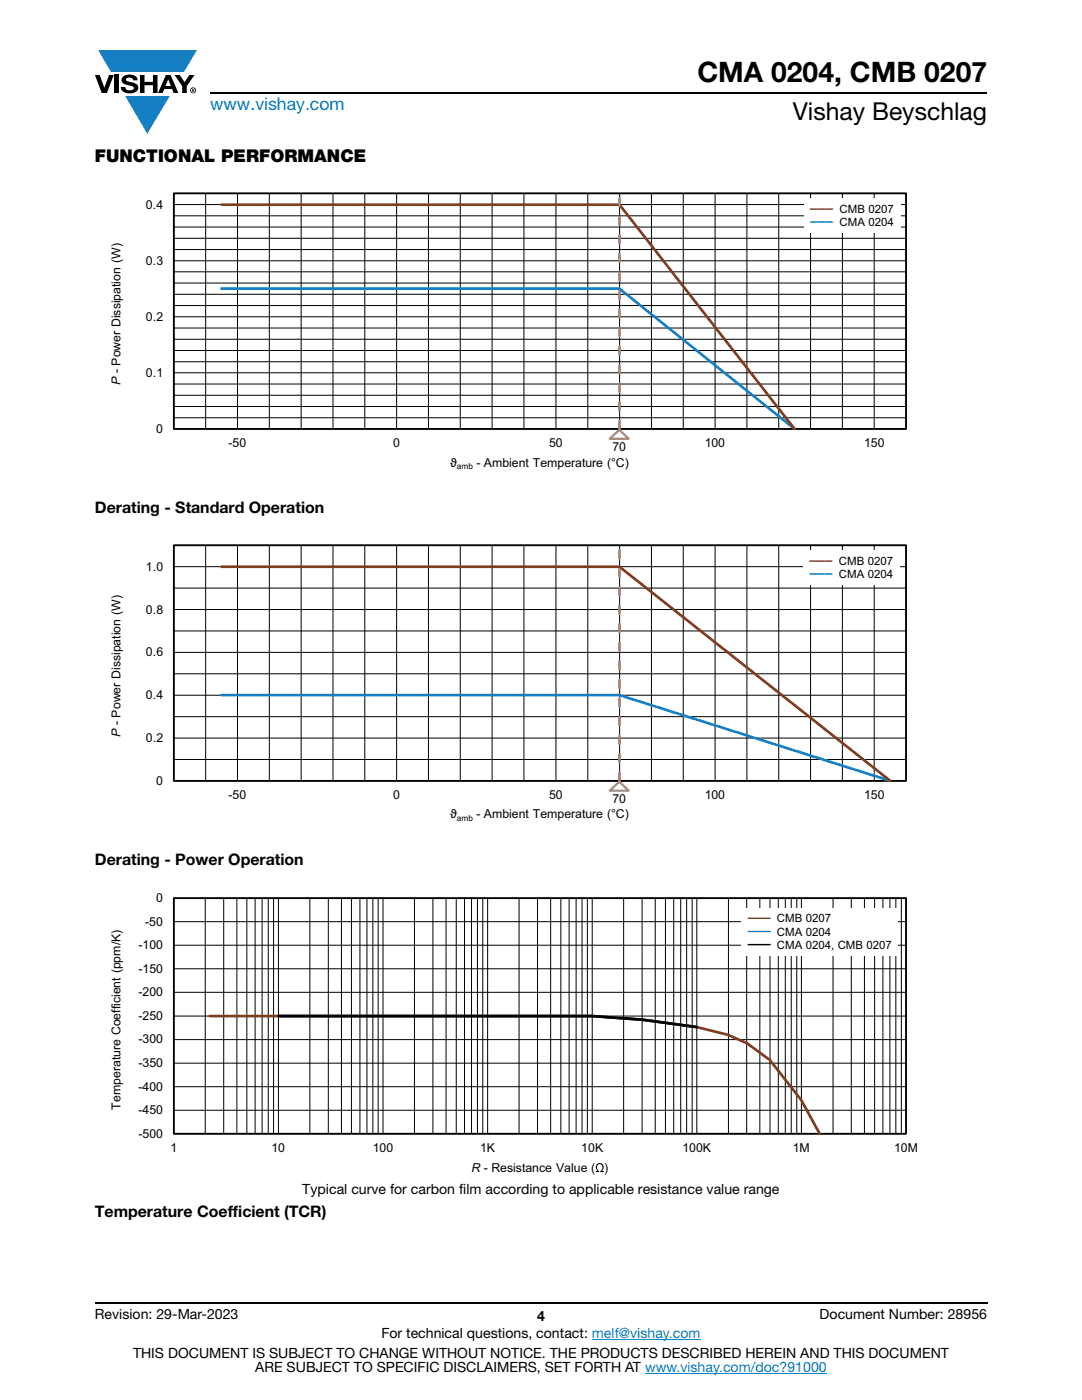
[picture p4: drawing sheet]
<svg xmlns="http://www.w3.org/2000/svg" width="216mm" height="279mm" viewBox="0 0 216 279" stroke-linecap="round" stroke-linejoin="round" font-family="sans-serif">
<g fill="#147fc3">
<path d="M19.6 10h19.7l-2.6 4.3h-1.1h-13.5z"/>
<path d="M25 19.2h8.9l-4.5 7.5z"/>
</g>
<g fill="#000">
<path d="M18.9 15h1l.9 2.5 1-2.5h.9l-1.4 3.6h-1zM22.9 15h.9v3.6h-.9zM24.6 15.3a2.1 2.1 0 0 1 2.8 .3l.1 .4h-.9a.79 .79 0 0 0-.7-.5 .79 .79 0 0 0-.8 .4l.3 .3 1 .2a1.08 1.08 0 0 1 1.2 1 1.08 1.08 0 0 1-1.1 1.2 1.73 1.73 0 0 1-2.4-1.2h.9a.96 .96 0 0 0 .8 .6 .96 .96 0 0 0 .9-.4 1.31 1.31 0 0 0-1.2-.6 1.03 1.03 0 0 1-1.1-.6 1.03 1.03 0 0 1 .2-1.1zM27.9 15h.9v1.3h1.7v-1.3h.9v3.6h-.9v-1.6h-1.7v1.6h-.9zM34.8 15h1.1l.9 1.4 1-1.4h1l-1.5 2.2v1.4h-.9v-1.4z"/>
<path d="M33.6 15.9l.5 1.3h-1.1zM33.1 15l-1.6 3.6h1l.3-.8h1.5l.3 .8h1l-1.6-3.6z"/>
<path d="M38.4 17.8h.2v.2h-.2zM38.3 17.7v.7h.1v-.3l.4 .3-.2-.3 .2-.2-.1-.2z"/>
<path d="M38.1 18a.46 .46 0 0 1 .9 0 .46 .46 0 0 1-.9 0zM37.9 18a.6 .6 0 0 0 1.2 0 .6 .6 0 0 0-1.2 0z"/>
</g>
<path d="M42 18.6h155M18.9 260h178.1" fill="none" stroke="#000" stroke-width=".36"/>
<path d="M118.1 267.3h21.7M128.7 274h36.3" fill="none" stroke="#007ec4" stroke-width=".2"/>
<g fill="none" stroke="#000" stroke-width=".2">
<path d="M34.7 38.6h146.1v47h-146.1zM41 38.6v47M47.4 38.6v47M53.7 38.6v47M60.1 38.6v47M66.4 38.6v47M72.8 38.6v47M79.1 38.6v47M85.5 38.6v47M91.8 38.6v47M98.2 38.6v47M104.5 38.6v47"/>
<path d="M110.9 38.6v47M117.3 38.6v47M123.6 38.6v47M130 38.6v47M136.3 38.6v47M142.7 38.6v47M149 38.6v47M155.4 38.6v47M161.7 38.6v47M168.1 38.6v47M174.4 38.6v47M34.7 58.7h146.1"/>
<path d="M34.7 56.5h146.1M34.7 54.2h146.1M34.7 49.8h146.1M34.7 47.6h146.1M34.7 45.3h146.1M34.7 43.1h146.1M34.7 52h146.1M34.7 40.8h146.1M34.7 78.9h146.1M34.7 76.6h146.1M34.7 72.2h146.1M34.7 70h146.1"/>
<path d="M34.7 67.7h146.1M34.7 65.5h146.1M34.7 61h146.1M34.7 74.4h146.1M34.7 63.2h146.1M34.7 83.4h146.1M34.7 81.1h146.1"/>
</g>
<path d="M34.7 38.6h146.1v47h-146.1z" fill="none" stroke="#000" stroke-width=".35"/>
<path d="M44.2 57.6h79.4l34.9 28" fill="none" stroke="#147fc3" stroke-width=".53"/>
<path d="M44.2 40.8h79.4l34.9 44.8" fill="none" stroke="#823d1b" stroke-width=".53"/>
<path d="M123.6 85.6v-47.1" fill="none" stroke="#b9519f" stroke-width=".53" stroke-dasharray="1.6 2.1"/>
<path d="M121.7 87.6l1.9-1.8 1.9 1.8z" fill="none" stroke="#b9519f" stroke-width=".44"/>
<path d="M160.4 39.6h19.3v6.9h-19.3z" fill="#fff"/>
<g fill="none" stroke="#000" stroke-width=".2">
<path d="M34.7 117.4h146.1M34.7 108.8h146.1v47.1h-146.1zM34.7 113.1h146.1M41 108.8v47.1M47.4 108.8v47.1M53.7 108.8v47.1M60.1 108.8v47.1M66.4 108.8v47.1M72.8 108.8v47.1M79.1 108.8v47.1M85.5 108.8v47.1M91.8 108.8v47.1"/>
<path d="M98.2 108.8v47.1M104.5 108.8v47.1M110.9 108.8v47.1M117.3 108.8v47.1M123.6 108.8v47.1M130 108.8v47.1M136.3 108.8v47.1M142.7 108.8v47.1M149 108.8v47.1M155.4 108.8v47.1M161.7 108.8v47.1M168.1 108.8v47.1"/>
<path d="M174.4 108.8v47.1M34.7 134.5h146.1M34.7 125.9h146.1M34.7 138.7h146.1M34.7 130.2h146.1M34.7 121.6h146.1M34.7 151.6h146.1M34.7 143h146.1M34.7 147.3h146.1"/>
</g>
<path d="M34.7 108.8h146.1v47h-146.1z" fill="none" stroke="#000" stroke-width=".35"/>
<path d="M44.2 138.7h79.4l54 17.1" fill="none" stroke="#147fc3" stroke-width=".53"/>
<path d="M44.2 113.1h79.4l54 42.7" fill="none" stroke="#823d1b" stroke-width=".53"/>
<path d="M123.6 155.8v-47" fill="none" stroke="#b9519f" stroke-width=".53" stroke-dasharray="1.6 2.1"/>
<path d="M121.7 157.8l1.9-1.8 1.9 1.8z" fill="none" stroke="#b9519f" stroke-width=".44"/>
<path d="M160.3 109.9h19.2v6.8h-19.2z" fill="#fff"/>
<g fill="none" stroke="#000" stroke-width=".2">
<path d="M34.7 179.2h146.1v47.1h-146.1zM41 179.2v47.1M44.6 179.2v47.1M47.3 179.2v47.1M49.3 179.2v47.1M50.9 179.2v47.1M52.3 179.2v47.1M53.5 179.2v47.1M54.6 179.2v47.1M55.6 179.2v47.1M61.8 179.2v47.1M65.5 179.2v47.1"/>
<path d="M68.1 179.2v47.1M70.1 179.2v47.1M71.8 179.2v47.1M73.2 179.2v47.1M74.4 179.2v47.1M75.5 179.2v47.1M76.4 179.2v47.1M82.7 179.2v47.1M86.4 179.2v47.1M89 179.2v47.1M91 179.2v47.1M92.7 179.2v47.1"/>
<path d="M94.1 179.2v47.1M95.3 179.2v47.1M96.3 179.2v47.1M97.3 179.2v47.1M103.6 179.2v47.1M107.3 179.2v47.1M109.9 179.2v47.1M111.9 179.2v47.1M113.6 179.2v47.1M115 179.2v47.1M116.1 179.2v47.1M117.2 179.2v47.1"/>
<path d="M118.2 179.2v47.1M124.4 179.2v47.1M128.1 179.2v47.1M130.7 179.2v47.1M132.8 179.2v47.1M134.4 179.2v47.1M135.8 179.2v47.1M137 179.2v47.1M138.1 179.2v47.1M139 179.2v47.1M145.4 179.2v47.1M149 179.2v47.1"/>
<path d="M151.6 179.2v47.1M153.7 179.2v47.1M155.3 179.2v47.1M156.7 179.2v47.1M157.9 179.2v47.1M159 179.2v47.1M159.9 179.2v47.1M166.2 179.2v47.1M169.9 179.2v47.1M172.5 179.2v47.1M174.5 179.2v47.1M176.2 179.2v47.1"/>
<path d="M177.6 179.2v47.1M178.8 179.2v47.1M179.9 179.2v47.1M34.7 198h146.1M34.7 193.3h146.1M34.7 188.6h146.1M34.7 183.9h146.1M34.7 216.9h146.1M34.7 212.2h146.1M34.7 207.5h146.1M34.7 202.8h146.1M34.7 221.6h146.1"/>
</g>
<path d="M34.7 179.2h146.1v47.1h-146.1z" fill="none" stroke="#000" stroke-width=".35"/>
<path d="M55.6 202.8h62.6l9.9 .7 10.9 1.5" fill="none" stroke="#1782c5" stroke-width=".53"/>
<path d="M41.8 202.8h76.4l9.9 .7 10.9 1.5 6.2 1.5 3.8 1.7 4.6 3.3 6.3 8 3.7 6.8" fill="none" stroke="#7b3c17" stroke-width=".53"/>
<path d="M55.6 202.8h62.6l9.9 .7 10.9 1.5" fill="none" stroke="#000" stroke-width=".53"/>
<path d="M119.1 232.4a.84 .84 0 0 1 1.2 .1 .84 .84 0 0 1-.2 1.2h.4v.2h-.7v-.2a.68 .68 0 0 0 .5-.9 .68 .68 0 0 0-.9-.4l-.3 .4a.8 .8 0 0 0 .5 .9v.2h-.7v-.2h.4l-.4-.7z" fill="#000"/>
<path d="M147.9 181.3h31.3v9.4h-31.3z" fill="#fff"/>
<path d="M152.2 183.1h1.6v.3h-1.6zM150.7 183.1h1.5v.3h-1.5zM149.2 183.1h1.5v.3h-1.5z" fill="#7b3c17"/>
<path d="M152.2 185.8h1.6v.2h-1.6zM150.7 185.8h1.5v.2h-1.5zM149.2 185.8h1.5v.2h-1.5z" fill="#1782c5"/>
<path d="M152.2 188.4h1.6v.3h-1.6zM150.7 188.4h1.5v.3h-1.5zM149.2 188.4h1.5v.3h-1.5z" fill="#000"/>
<text font-size="5.6" x="139.1" y="16.4">CMA 0204, CMB 0207</text>
<text font-size="4.9" x="158.2" y="24">Vishay Beyschlag</text>
<text font-size="3.5" fill="#007ec4" x="42" y="21.9">www.vishay.com</text>
<text font-size="3.5" x="18.9" y="32.3">FUNCTIONAL PERFORMANCE</text>
<g font-size="3.2">
<text x="18.9" y="102.3">Derating - Standard Operation</text>
<text x="18.9" y="172.6">Derating - Power Operation</text>
<text x="18.9" y="242.8">Temperature Coefficient (TCR)</text>
</g>
<g font-size="2.8">
<text x="60.3" y="238.3">Typical curve for carbon film according to applicable resistance value range</text>
<text x="18.9" y="263.3">Revision: 29-Mar-2023</text>
<text x="107.2" y="263.6">4</text>
<text x="163.6" y="263.3">Document Number: 28956</text>
<text x="76.1" y="267.1">For technical questions, contact: melf@vishay.com</text>
<text x="26.5" y="271">THIS DOCUMENT IS SUBJECT TO CHANGE WITHOUT NOTICE. THE PRODUCTS DESCRIBED HEREIN AND THIS DOCUMENT</text>
<text x="50.9" y="273.8">ARE SUBJECT TO SPECIFIC DISCLAIMERS, SET FORTH AT www.vishay.com/doc?91000</text>
</g>
<g font-size="2.5">
<text x="29.1" y="41.6">0.4</text>
<text x="29.1" y="52.8">0.3</text>
<text x="29.1" y="64">0.2</text>
<text x="24" y="76.8" transform="rotate(-90 24 76.8)">P - Power Dissipation (W)</text>
<text x="29.1" y="75.2">0.1</text>
<text x="31.2" y="86.4">0</text>
<text x="45.6" y="89.3">-50</text>
<text x="78.5" y="89.3">0</text>
<text x="109.6" y="89.3">50</text>
<text x="122.2" y="90">70</text>
<text x="140.6" y="89.3">100</text>
<text x="172.4" y="89.3">150</text>
<text x="89.8" y="93.1">ϑ</text>
<text x="95.1" y="93.1">- Ambient Temperature (°C)</text>
<text x="29.1" y="113.9">1.0</text>
<text x="29.1" y="122.4">0.8</text>
<text x="29.1" y="131">0.6</text>
<text x="29.1" y="139.5">0.4</text>
<text x="24" y="147.1" transform="rotate(-90 24 147.1)">P - Power Dissipation (W)</text>
<text x="29.1" y="148.1">0.2</text>
<text x="31.2" y="156.6">0</text>
<text x="45.6" y="159.5">-50</text>
<text x="78.5" y="159.5">0</text>
<text x="109.6" y="159.5">50</text>
<text x="122.2" y="160.2">70</text>
<text x="140.6" y="159.5">100</text>
<text x="172.4" y="159.5">150</text>
<text x="89.8" y="163.3">ϑ</text>
<text x="95.1" y="163.3">- Ambient Temperature (°C)</text>
<text x="29" y="184.7">-50</text>
<text x="31.2" y="180">0</text>
<text x="27.6" y="189.4">-100</text>
<text x="27.6" y="194.1">-150</text>
<text x="27.6" y="203.5">-250</text>
<text x="27.6" y="198.8">-200</text>
<text x="27.6" y="208.3">-300</text>
<text x="27.6" y="213">-350</text>
<text x="24" y="221.5" transform="rotate(-90 24 221.5)">Temperature Coefficient (ppm/K)</text>
<text x="27.6" y="217.7">-400</text>
<text x="27.6" y="227.1">-500</text>
<text x="27.6" y="222.4">-450</text>
<text x="34" y="230">1</text>
<text x="54.2" y="230">10</text>
<text x="74.4" y="230">100</text>
<text x="94.1" y="233.9">R - Resistance Value (</text>
<text x="95.8" y="230">1K</text>
<text x="116" y="230">10K</text>
<text x="120.6" y="233.9">)</text>
<text x="136.2" y="230">100K</text>
<text x="158.2" y="230">1M</text>
<text x="178.4" y="230">10M</text>
</g>
<g font-size="2.3">
<text x="167.5" y="42.4">CMB 0207</text>
<text x="167.5" y="45.1">CMA 0204</text>
<text x="167.4" y="112.7">CMB 0207</text>
<text x="167.4" y="115.3">CMA 0204</text>
<text x="155" y="184.1">CMB 0207</text>
<text x="155" y="186.7">CMA 0204</text>
<text x="155" y="189.3">CMA 0204, CMB 0207</text>
</g>
<g font-size="1.7">
<text x="91.2" y="93.7">amb</text>
<text x="91.2" y="163.9">amb</text>
</g>
<g font-size="1.5" fill="#823d1b">
<text x="161.7" y="42">▬▬▬</text>
<text x="161.5" y="112.3">▬▬▬</text>
</g>
<g font-size="1.5" fill="#147fc3">
<text x="161.7" y="44.7">▬▬▬</text>
<text x="161.5" y="114.9">▬▬▬</text>
</g>
</svg>
